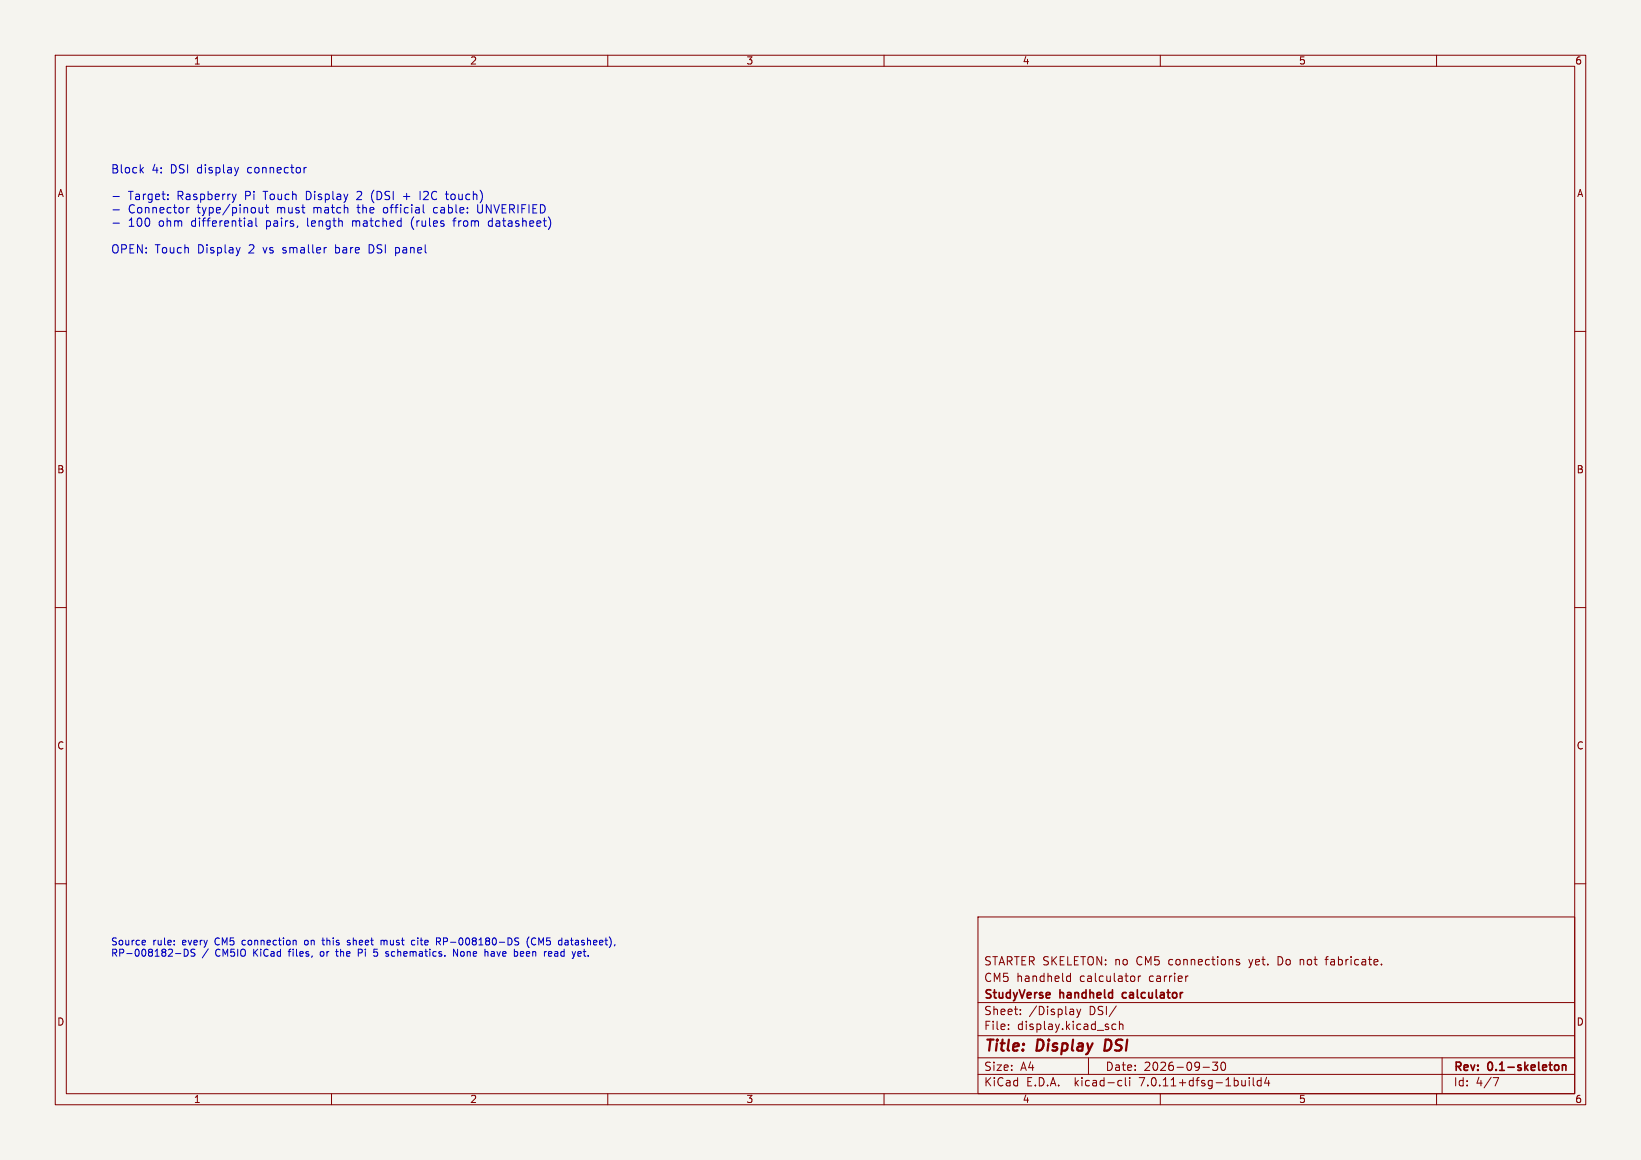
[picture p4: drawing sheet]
<svg xmlns="http://www.w3.org/2000/svg" width="297mm" height="210mm" viewBox="0 0 297 210" stroke-linecap="round" stroke-linejoin="round" font-family="sans-serif">
<path d="M0 0h297v210h-297z" fill="#f5f4ef" stroke="#f5f4ef" stroke-width=".18"/>
<g fill="none" stroke="#840000" stroke-width=".18">
<path d="M10 10h277v190h-277zM12 12h273v186h-273zM60 10v2M110 10v2M160 10v2M210 10v2M260 10v2M10 60h2M285 60h2M10 110h2M285 110h2M10 160h2"/>
<path d="M285 160h2M177 166h108v32h-108zM193.1 177.6l.2 .1 .4-.1M193.7 176.2v1.5M193.7 176.8l-.4-.1-.2 .1M205.1 176.7l.3 .3v.4l-.3 .3M206 176.7v1M206.5 176.7l-.3 .1-.2 .2M215 176.7l-.3 .1M224.3 173.8l-.3-.1-.3 .2 .1 .2 .5 .2v.3h-.6M235.3 173.7v1M235.4 173.8h-.1"/>
<path d="M239.8 173.7h.6M240.2 173.2l-.2 .2v1.3M250 174.6v.1M60 198v2M110 198v2M160 198v2M177 194.5h108M177 191.5h108M177 187.5h108M177 181.5h108M182.5 186.3v.1M182.5 185.5v.1"/>
<path d="M184.7 183.6v.1M184.7 182.8v.1M194.9 182.7l.3 1M195.2 183.7l-.1 .4-.2 .1M195.6 182.7l-.4 1M197 191.5v3M202 185.5l-.5-.1-.3 .3v.4l.2 .2h.6M202 182.1l-1.3 2M202.6 195.6l.4 .1M202.6 185.5l.2-.1 .4 .1v.9M202.6 184.9v1.5M203 196.5l-.4 .1"/>
<path d="M203.7 195.1v1.3l.2 .2M204.5 195.1v.1M204.5 195.6v1M210 198v2M217.7 193.2h1.2M219.5 192.3h.9l-.5 .6 .4 .1v.7l-.2 .1h-.4l-.2-.1M221.2 192.4l.1-.1a.8 .8 0 0 1 .5 .7 .8 .8 0 0 1-.5 .8 1 1 0 0 1-.1-1.4zM226.1 195.1v.1M226.1 195.6v1M226.8 195.1v1.3l.2 .2M228.2 195.7l-.4-.1-.3 .3v.4l.2 .2h.5M228.2 195.1v1.5"/>
<path d="M229.2 195l-.3 1.1h.9M229.6 195.6v1M260 198v2M261 191.5v6.5M270.2 195.1h1l-.6 1.5"/>
</g>
<path d="M203.2 179.8v.7M282.1 192.9v.7M282.8 192.8v1M282.8 192.9l.2-.1 .3 .1 .1 .9" fill="none" stroke="#840000" stroke-width=".3"/>
<path d="M200.1 188.2l-.2 2h.4" fill="none" stroke="#840000" stroke-width=".4"/>
<g fill="none" stroke="#0000c2" stroke-width=".18">
<path d="M20.5 35.6h1.1M20.5 38h1.1M25.5 30.7l.5 .6M26 30.3l-.6 .6M30.4 36v.1M30.4 35.2v.2M33.8 37.6v1M33.9 37.7l-.1 .1M42.7 35.1l-.3 1M43.2 30.3l-.4 1M46.3 39.5v1.3l.2 .2M46.9 37.6l.1 .9 .3 .1 .2-.2"/>
<path d="M47.5 37.6v1M48 37.6h.6M48.2 37.1v1.2l.4 .3M55 30.3v1M55.5 30.3l-.3 .1-.2 .2M67.3 35.1v1M73 35.6h1.2M74.5 39.9v1M76 34.6v1.5M76.6 37.1v1.2l.2 .3M78.5 37.7v.7M80.6 35.1h.6"/>
<path d="M80.8 35.9l.4 .2M82 40h.5M82.2 39.7v1.3M86.5 37.1v1.2l.2 .3M89 40h-.3l-.3 .3 .1 .5 .5 .2M20.5 40.4h1.1M43.5 44.8l-.4 1M45 40.9h.6M45.5 40l.1 1M45.6 40.3l-.6 .2M59 44.8h.1M67.2 44.3h-.4v1.5h.4"/>
<path d="M26.1 170.2l.2 .3-.6 .1M26.3 171l-.2 .1M31.5 171v.1M31.5 170.3v.1M31.8 172.6h.9M33.3 171.8v1.3l.6-.2 .2-.5M34.8 172.5l.4 .1 .1 .3-.3 .2h-.4M53.2 170.2l.4 .2v.7M55.2 170.3l-.1 .2 .1 .5M58.1 172.3l-.1 .2 .1 .6M58.3 170.2h.4M58.4 169.8v1.1l.3 .2"/>
<path d="M60.7 172.3h.5M60.9 171.8v1.1l.3 .2M63.3 170.3l-.3-.1-.1 .3 .5 .3M63.4 170.9l-.2 .2-.3-.1M64.9 171.8v1.3M65.5 172.5h-.6M67.8 172.3h.3l.3 .3M68.4 172.9l-.3 .2h-.3M69 170.3l.3-.1 .2 .2M69 170.2v.9M69.5 170.4v.7M69.7 170.2l-.2 .2"/>
<path d="M74.6 170.3h.5M74.6 171h.5M79 169.8h.5l.2 .2-.1 .4-.6 .1M79.3 170.5l.4 .6M82.8 171.8v1.3l-.7-1.3v1.3M89.3 172.3h-.4M89.3 172.6h-.3l-.1 .2v.3h.4M93.2 170.2l.7 .5-.3 .4-.4-.1M93.9 169.9l-.5-.1-.2 .2M94.7 172.3h-.3l-.2 .2v.6h.5M94.8 172.6l-.6 .1M95.8 169.6a1.46 1.46 0 0 0 0 2"/>
<path d="M96.9 169.9a.59 .59 0 0 0-.7 .5 .59 .59 0 0 0 .7 .6M99.8 173.1h-.4M99.9 172.5v.1l-.6 .1M102.6 170.2l-.3 .1M102.7 170.6h-.3l-.2 .2 .1 .2 .4 .1M105.1 173.1h-.3M105.2 172.5v.1l-.6 .1"/>
</g>
<g font-size="2.8" fill="#840000">
<text x="178" y="190.9">Title:</text>
<text x="187.7" y="190.9">Display</text>
<text x="200.7" y="190.9">DSI</text>
</g>
<g font-size="2.1" fill="#0000c2">
<text x="20" y="31.7">Block</text>
<text x="27.4" y="31.7">4:</text>
<text x="30.9" y="31.7">DSI display</text>
<text x="45.1" y="31.7">connector</text>
<text x="23.2" y="36.5">Target:</text>
<text x="23.2" y="39">Connector</text>
<text x="23.2" y="41.4">100</text>
<text x="28.7" y="41.4">ohm</text>
<text x="32.1" y="36.5">Raspberry</text>
<text x="34.8" y="41.4">differential</text>
<text x="35.7" y="39">type/pinout</text>
<text x="44.5" y="36.5">Pi</text>
<text x="48" y="36.5">Touch</text>
<text x="48.4" y="41.4">pairs,</text>
<text x="50.3" y="39">must</text>
<text x="55.8" y="36.5">Display</text>
<text x="56" y="41.4">length</text>
<text x="57" y="39">match</text>
<text x="64.3" y="41.4">matched</text>
<text x="65.1" y="39">the</text>
<text x="65.2" y="36.5">2</text>
<text x="67.9" y="36.5">(DSI</text>
<text x="69.9" y="39">official</text>
<text x="73.8" y="36.5">+</text>
<text x="75.1" y="41.4">(rules</text>
<text x="77" y="36.5">I2C</text>
<text x="79.2" y="39">cable:</text>
<text x="81.9" y="36.5">touch)</text>
<text x="83" y="41.4">from</text>
<text x="87.3" y="39">UNVERIFIED</text>
<text x="89.4" y="41.4">datasheet)</text>
<text x="20" y="46.2">OPEN:</text>
<text x="28" y="46.2">Touch</text>
<text x="35.8" y="46.2">Display</text>
<text x="45.2" y="46.2">2</text>
<text x="47.9" y="46.2">vs</text>
<text x="51.6" y="46.2">smaller</text>
<text x="61.2" y="46.2">bare</text>
<text x="67.5" y="46.2">DSI panel</text>
</g>
<g font-size="2.1" fill="#840000">
<text x="178" y="178">CM5</text>
<text x="178" y="175">STARTER SKELETON: no</text>
<text x="183.9" y="178">handheld</text>
<text x="195.5" y="178">calculator</text>
<text x="205.8" y="175">CM5</text>
<text x="208.1" y="178">carrier</text>
<text x="211.8" y="175">connections</text>
<text x="226.5" y="175">yet.</text>
<text x="231.8" y="175">Do</text>
<text x="236" y="175">not</text>
<text x="240.8" y="175">fabricate.</text>
<text x="178" y="184">Sheet:</text>
<text x="178" y="181.2">StudyVerse</text>
<text x="186.2" y="184">/Display</text>
<text x="191.9" y="181.2">handheld</text>
<text x="197.2" y="184">DSI/</text>
<text x="203.8" y="181.2">calculator</text>
<text x="178" y="186.7">File:</text>
<text x="184.1" y="186.7">display.kicad_sch</text>
<text x="178" y="196.9">KiCad</text>
<text x="178" y="194.1">Size:</text>
<text x="184.7" y="194.1">A4</text>
<text x="185.7" y="196.9">E.D.A.</text>
<text x="194.6" y="196.9">kicad-cli</text>
<text x="200" y="194.1">Date:</text>
<text x="206.5" y="196.9">7.0.11+dfsg-1build4</text>
<text x="207" y="194.1">2026-09-30</text>
<text x="263" y="194.3">Rev:</text>
<text x="263" y="196.9">Id:</text>
<text x="267.1" y="196.9">4/7</text>
<text x="269.4" y="194.3">0.1-skeleton</text>
</g>
<g font-size="1.8" fill="#840000">
<text x="35" y="11.9">1</text>
<text x="85" y="11.9">2</text>
<text x="135" y="11.9">3</text>
<text x="185" y="11.9">4</text>
<text x="235" y="11.9">5</text>
<text x="285" y="11.9">6</text>
<text x="10.3" y="35.9">A</text>
<text x="285.3" y="35.9">A</text>
<text x="10.3" y="85.9">B</text>
<text x="285.3" y="85.9">B</text>
<text x="10.3" y="135.9">C</text>
<text x="285.3" y="135.9">C</text>
<text x="10.3" y="185.9">D</text>
<text x="285.3" y="185.9">D</text>
<text x="35" y="199.9">1</text>
<text x="85" y="199.9">2</text>
<text x="135" y="199.9">3</text>
<text x="185" y="199.9">4</text>
<text x="235" y="199.9">5</text>
<text x="285" y="199.9">6</text>
</g>
<g font-size="1.8" fill="#0000c2">
<text x="20" y="171.5">Source</text>
<text x="20" y="173.5">RP-008182-DS</text>
<text x="27.6" y="171.5">rule:</text>
<text x="33.1" y="171.5">every</text>
<text x="36.6" y="173.5">/</text>
<text x="39.1" y="173.5">CM5IO</text>
<text x="39.2" y="171.5">CM5</text>
<text x="44.3" y="171.5">connection</text>
<text x="46.1" y="173.5">KiCad</text>
<text x="52.7" y="173.5">files,</text>
<text x="55.8" y="171.5">on</text>
<text x="58.6" y="173.5">or</text>
<text x="59.3" y="171.5">this</text>
<text x="61.7" y="173.5">the</text>
<text x="63.9" y="171.5">sheet</text>
<text x="65.9" y="173.5">Pi</text>
<text x="68.9" y="173.5">5</text>
<text x="70.2" y="171.5">must</text>
<text x="71.3" y="173.5">schematics.</text>
<text x="76" y="171.5">cite</text>
<text x="80.6" y="171.5">RP-008180-DS</text>
<text x="83.7" y="173.5">None</text>
<text x="89.6" y="173.5">have</text>
<text x="95.1" y="173.5">been</text>
<text x="97.2" y="171.5">(CM5</text>
<text x="100.8" y="173.5">read</text>
<text x="103.2" y="171.5">datasheet),</text>
<text x="106.1" y="173.5">yet.</text>
</g>
</svg>
